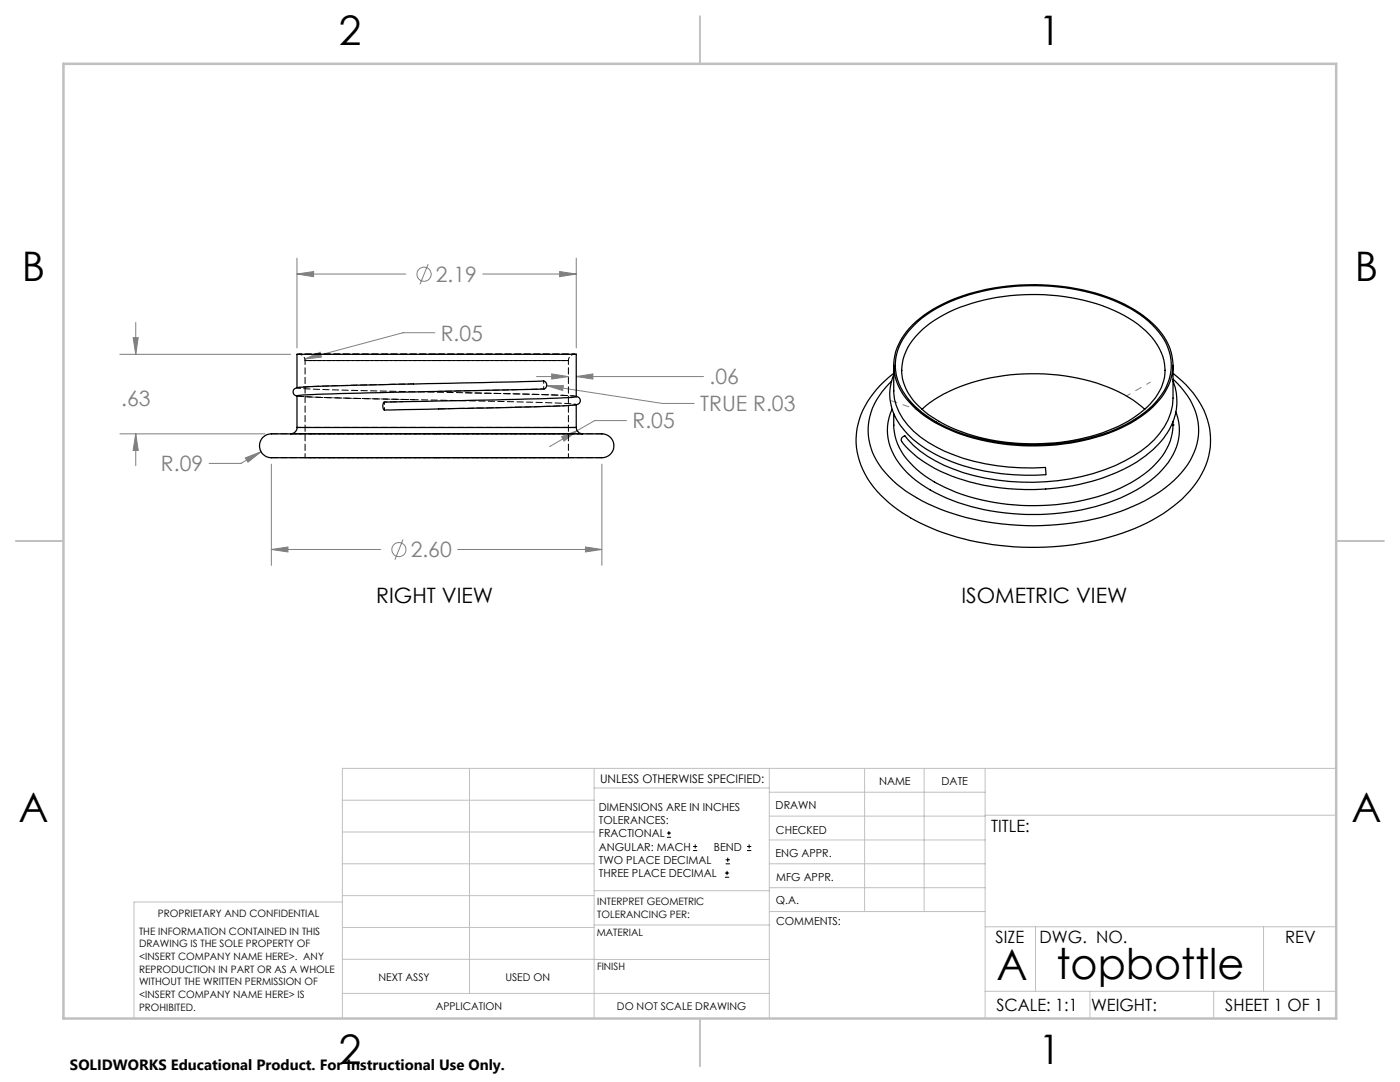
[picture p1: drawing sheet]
<svg xmlns="http://www.w3.org/2000/svg" width="279mm" height="216mm" viewBox="0 0 279 216" stroke-linecap="round" stroke-linejoin="round" font-family="sans-serif">
<g fill="none" stroke="#808080" stroke-width=".2">
<path d="M59.3 54.7l3.3-.5v1zM59.3 51.5v17.9M59.3 54.7h21.7M85.4 52.7l-1.6 4M96.3 54.7h18.7M111.7 54.2l3.3 .5-3.3 .5zM115 51.5v17.9M23.9 70.7h34.1M26.6 67.4h1l-.5 3.3zM27.1 64.3v6.4M60.8 71.6l3.1-1.3 .2 1zM86.8 66.4h-6.4l-19.6 5.2"/>
<path d="M107.1 75.1h6.3M109.1 76.9h3.3l-.1 1zM109.1 76.9l23.1 3.6h6.3M110.1 74.6l3.3 .5-3.3 .5zM115 75.1l3.3-.5v1zM115 75.1h25.4M23.9 86.6h29M27.1 86.6l.5 3.3h-1zM27.1 86.6v6.3M49 91.4l3.1-1.3-2.6 2.1zM52.1 90.1l-4 2.4h-6.4M54.2 92.6v20.2"/>
<path d="M112.1 87.1l3.1-1.2-2.6 2.1zM120.1 92.6v20.2M125 83.9h-6.3l-9 5.2M54.2 109.6l3.3-.5v1zM54.2 109.6h21.8M80.4 107.6l-1.6 4.1M91.3 109.6h28.8M116.8 109.1l3.3 .5-3.3 .5z"/>
<circle cx="84.6" cy="54.7" r="1.41"/>
<circle cx="79.6" cy="109.7" r="1.42"/>
</g>
<g fill="none" stroke="#000" stroke-width=".2">
<path d="M133.1 167.1h.8M133.1 166.2h.8M133.5 165.8v.9M138.3 169.7h.8M138.3 168.9h.8M138.7 168.5v.8M144.7 175h.8M144.7 174.2h.8M144.8 172.4h.9M144.8 171.6h.9M145.1 173.8v.8M145.2 171.1v.9"/>
<path d="M149.1 169.7h.8M149.1 168.9h.8M149.5 168.5v.8"/>
</g>
<g fill="none" stroke="#c0c0c0" stroke-width=".2">
<path d="M68.3 159.7h50.3M93.7 153.3v44.9M118.6 153.3v49.9M118.6 157.2h34.9M153.5 153.3v49.9M153.5 158.1h43.1M172.5 153.3v28.6M184.4 153.3v28.6M196.6 153.3v49.9M266.7 153.3h-198.4v49.9M68.3 178.7h50.3M68.3 172.4h50.3"/>
<path d="M68.3 166h50.3M68.3 180h-41.6v23.2M118.6 177.7h35M153.5 167.6h43.1M153.5 162.8h43.1M153.5 172.4h43.1M153.5 177.1h43.1M196.6 162.7h70.1M68.3 198.2h85.2M68.3 191.4l85.2 .1M68.3 185.1h50.3M118.6 184.6h35"/>
<path d="M153.6 181.9h43M196.6 197.8h70.1M196.6 184.9h70.1M206.7 184.9v12.9M217.5 197.8v5.4M242.2 197.8v5.4M252.2 184.9v12.9"/>
</g>
<path d="M139.7 3.2v9.5M3.1 107.9h9.6M266.7 107.9h9.5M139.7 203.2v9.6" fill="none" stroke="#c0c0c0" stroke-width=".25"/>
<path d="M12.7 12.7h254v190.5h-254z" fill="none" stroke="#c0c0c0" stroke-width=".5"/>
<path d="M183.7 82l-5.8-2" fill="none" stroke="#808080" stroke-width=".2" stroke-dasharray="15.2 1.3 1.3 1.3" stroke-dashoffset="14.1"/>
<path d="M224.8 79l4.8-2.7" fill="none" stroke="#808080" stroke-width=".2" stroke-dasharray="15.2 1.3 1.3 1.3" stroke-dashoffset="14.4"/>
<path d="M49 91.4l.5 .8 2.6-2.1zM54.2 109.6l3.3-.5v1zM116.8 109.1l3.3 .5-3.3 .5zM111.7 54.2l3.3 .5-3.3 .5zM59.3 54.7l3.3-.5v1zM26.6 67.4h1l-.5 3.3zM27.1 86.6l.5 3.3h-1zM112.1 87.1l.5 .9 2.6-2.1zM60.8 71.6l3.3-.3-.2-1zM110.1 74.6l3.3 .5-3.3 .5zM115 75.1l3.3-.5v1zM109.1 76.9l3.2 1 .1-1z" fill="#808080"/>
<g fill="none" stroke="#000" stroke-width=".25">
<path d="M59.3 77.4v-6.7h55.7l-.1 8.5a805.6 805.6 0 0 1-34.6 1M59.3 79v6.3M82.5 76.6l-18.8 .5a15.6 15.6 0 0 0-4.9 .5 .82 .82 0 0 0-.2 .9 .82 .82 0 0 0 .7 .5M82.5 76.6l26-.6a.83 .83 0 0 1 .6 .8 .83 .83 0 0 1-.5 .8l-23.4 .5a485.3 485.3 0 0 0-25.9 .9M115 79.1a.83 .83 0 0 1 .8 .9 .83 .83 0 0 1-.9 .8l-13.3 .5-24.9 .5a1.21 1.21 0 0 1 0-1.5l3.6-.1M178.4 74.8a10.6 10.6 0 0 0 2.5 11.5 27.9 27.9 0 0 0 13.8 7.3l.2 .1a45.2 45.2 0 0 0 13.8 1l-.1-1.4a41.5 41.5 0 0 1-21.8-4.2 14.8 14.8 0 0 1-8.3-9.5l-.1-1.6M178.4 74.5a17.4 17.4 0 0 0-7.5 12.9 16.5 16.5 0 0 0 6.5 12.9 41.7 41.7 0 0 0 22.1 8.5 54.1 54.1 0 0 0 29.4-4.4 25.2 25.2 0 0 0 10.9-9.8 14.3 14.3 0 0 0-2.3-17l-1.6-1.5-1.8-1.6M178.4 72.9v5.1M180 73.9a10.7 10.7 0 0 0 4.5 8.2 33.9 33.9 0 0 0 19.7 6.4 39.7 39.7 0 0 0 20.9-4.4 14.6 14.6 0 0 0 6.9-7.5l.4-1.4 .1-1.3M180 73.9a11.4 11.4 0 0 1 4.8-8.7 34 34 0 0 1 19.6-6.4 37.6 37.6 0 0 1 21.8 5.3 13.2 13.2 0 0 1 6.2 8.5l.1 1.3M180 73.9h.1M182.1 64.9a30.2 30.2 0 0 1 16-7.4 44.6 44.6 0 0 1 26.3 3.2 18.4 18.4 0 0 1 8.8 8.1 10.3 10.3 0 0 1-2.5 11.7 28.2 28.2 0 0 1-14.4 7.4 45.1 45.1 0 0 1-27.7-2.6 18.2 18.2 0 0 1-9.5-8.7 10.3 10.3 0 0 1 2.3-11z"/>
<path d="M182.5 64.8a29.1 29.1 0 0 1 14.8-6.9 43 43 0 0 1 28.4 3.7 15.8 15.8 0 0 1 7.6 8.5 10.2 10.2 0 0 1-2.7 10.2 27.5 27.5 0 0 1-14.2 7.4 44 44 0 0 1-28.7-3 16.8 16.8 0 0 1-8.6-9 10.5 10.5 0 0 1 3.4-10.9zM232.5 73.9h.1M234.1 72.9v6.5a13.5 13.5 0 0 1-6.4 10.6 38.5 38.5 0 0 1-21.5 6.2 39 39 0 0 1-21-5.1 16.4 16.4 0 0 1-4.6-4.1 .78 .78 0 0 0-.6 1.2 24.1 24.1 0 0 0 12.3 7.6 45.7 45.7 0 0 0 32-2.2 20.5 20.5 0 0 0 9.1-7.9 11.1 11.1 0 0 0 .7-9.7M234.1 75.7a13.5 13.5 0 0 1 5 11.9 15.6 15.6 0 0 1-6.5 9.7 41.3 41.3 0 0 1-21.8 7.4 49 49 0 0 1-27.9-5.4 19.1 19.1 0 0 1-9.1-9.9 12.2 12.2 0 0 1 2.9-12l1.2-1.3M52.3 87.4a3.8 3.8 0 0 1 3.1-.8h63.9a2.52 2.52 0 0 1 2.6 .8 2.52 2.52 0 0 1 .3 2.7 2.87 2.87 0 0 1-2.9 1.2h-64.3a2.51 2.51 0 0 1-2.7-.9 2.51 2.51 0 0 1 0-3zM59.3 85.3a1.26 1.26 0 0 1-1.3 1.3M59.3 85.3h55.7M115 85.3a1.33 1.33 0 0 0 1.3 1.3M115 80.8v4.5M178 81.7a10.7 10.7 0 0 0 2.5 12.1 28.9 28.9 0 0 0 14.6 7.6 47.1 47.1 0 0 0 29.6-2.6 19.3 19.3 0 0 0 9.8-8.9 9.8 9.8 0 0 0 .2-7.7M178.4 82.5a12.2 12.2 0 0 0 4.6 11.2 32.9 32.9 0 0 0 16.8 6.8 42.8 42.8 0 0 0 25.9-4.2 16.8 16.8 0 0 0 7.9-8.4l.4-1.6 .1-1.5M184 81.7a30 30 0 0 1 16.3-6.7 40.8 40.8 0 0 1 24 3.7l1.9 1.2 2.3 1.8"/>
<path d="M234.1 84.8h.1M234.1 84.1v.7"/>
</g>
<path d="M59.3 79h.1M108.5 77.6h.1M115 79.1a315.3 315.3 0 0 0-22.2-.7M54.2 91.3h66M76.7 80.2h.1M120.2 86.6h-66" fill="none" stroke="#000" stroke-width=".2" stroke-dasharray="1.3 .6"/>
<path d="M59.6 70.7a1.27 1.27 0 0 1 1.3 1.2M108.5 77.6l-21 .5M113.4 71.9a1.27 1.27 0 0 1 1.3-1.2" fill="none" stroke="#000" stroke-width=".2" stroke-dasharray="1.3 .6" stroke-dashoffset=".6"/>
<path d="M59.3 79a520.7 520.7 0 0 0 30.9 .9 411 411 0 0 1 24.8 .8 429.4 429.4 0 0 1-27.5 .9" fill="none" stroke="#000" stroke-width=".2" stroke-dasharray="1.3 .6" stroke-dashoffset="-.1"/>
<path d="M82.6 76.6a360.4 360.4 0 0 0-23.3 .8 248.8 248.8 0 0 0 21.1 .7l9.8 .2a408.7 408.7 0 0 1 24.8 .8" fill="none" stroke="#000" stroke-width=".2" stroke-dasharray="1.3 .6" stroke-dashoffset=".2"/>
<path d="M80.3 80.1l-3.6 .1" fill="none" stroke="#000" stroke-width=".2" stroke-dasharray="1.3 .6" stroke-dashoffset=".7"/>
<path d="M60.9 71.9v19.4M87.2 71.9h26.2h-52.5h26.3M87.2 86.6h-29.2h58.3h-29.1M87.2 91.3h-26.3h52.5h-26.2M113.4 91.3v-19.4" fill="none" stroke="#000" stroke-width=".2" stroke-dasharray="1.3 .6" stroke-dashoffset=".5"/>
<path d="M59.4 79a365.5 365.5 0 0 0 23.3 .8M115 70.7h-55.7M115 85.3h-55.7" fill="none" stroke="#000" stroke-width=".2" stroke-dasharray="1.3 .6" stroke-dashoffset=".4"/>
<path d="M108.5 76v1.6M76.7 81.8v-1.6" fill="none" stroke="#000" stroke-width=".2" stroke-dasharray="1.3 .6" stroke-dashoffset=".8"/>
<path d="M87.2 70.7h-27.6h55.1h-27.5" fill="none" stroke="#000" stroke-width=".2" stroke-dasharray="1.3 .6" stroke-dashoffset="-.2"/>
<g font-size="8.5">
<text x="198.9" y="195.5">A</text>
<text x="210.9" y="195.4">topbottle</text>
</g>
<g font-size="8.1">
<text x="67.6" y="8.9">2</text>
<text x="207.3" y="8.9">1</text>
<text x="4.4" y="56.2">B</text>
<text x="270.4" y="56.2">B</text>
<text x="3.7" y="164.1">A</text>
<text x="269.7" y="164.1">A</text>
<text x="67.6" y="212.4">2</text>
<text x="207.3" y="212.4">1</text>
</g>
<g font-size="4.2" fill="#808080">
<text x="87" y="56.3">2.19</text>
<text x="88" y="68">R.05</text>
<text x="141.6" y="76.7">.06</text>
<text x="24.2" y="81">.63</text>
<text x="139.7" y="82.1">TRUE R.03</text>
<text x="126.2" y="85.5">R.05</text>
<text x="32.1" y="94">R.09</text>
<text x="82" y="111.2">2.60</text>
</g>
<g font-size="4.2">
<text x="75.1" y="120.4">RIGHT VIEW</text>
<text x="191.9" y="120.4">ISOMETRIC VIEW</text>
</g>
<g font-size="3.4">
<text x="197.8" y="166">TITLE:</text>
<text x="198.7" y="188.1">SIZE</text>
<text x="207.5" y="188.1">DWG. NO.</text>
<text x="256.5" y="188.2">REV</text>
<text x="198.8" y="201.7">SCALE: 1:1</text>
<text x="217.7" y="201.8">WEIGHT:</text>
<text x="244.5" y="201.7">SHEET 1 OF 1</text>
</g>
<text font-size="3" x="14" y="213.5">SOLIDWORKS Educational Product. For Instructional Use Only.</text>
<text font-size="2.4" x="119.8" y="156.2">UNLESS OTHERWISE SPECIFIED:</text>
<g font-size="2.2">
<text x="119.5" y="161.8">DIMENSIONS ARE IN INCHES</text>
<text x="154.8" y="161.4">DRAWN</text>
<text x="175.4" y="156.6">NAME</text>
<text x="187.9" y="156.7">DATE</text>
<text x="119.5" y="164.4">TOLERANCES:</text>
<text x="119.5" y="167.1">FRACTIONAL</text>
<text x="154.9" y="166.3">CHECKED</text>
<text x="119.5" y="169.7">ANGULAR: MACH</text>
<text x="119.5" y="172.4">TWO PLACE DECIMAL</text>
<text x="142.5" y="169.7">BEND</text>
<text x="154.8" y="171">ENG APPR.</text>
<text x="119.5" y="175">THREE PLACE DECIMAL</text>
<text x="154.9" y="175.7">MFG APPR.</text>
<text x="154.9" y="180.4">Q.A.</text>
<text x="154.9" y="184.6">COMMENTS:</text>
</g>
<g font-size="2.1">
<text x="75.5" y="195.7">NEXT ASSY</text>
<text x="100.9" y="195.7">USED ON</text>
<text x="86.9" y="201.5">APPLICATION</text>
<text x="123.1" y="201.6">DO NOT SCALE DRAWING</text>
</g>
<g font-size="2">
<text x="31.5" y="182.9">PROPRIETARY AND CONFIDENTIAL</text>
<text x="119.2" y="180.6">INTERPRET GEOMETRIC</text>
<text x="119.2" y="183.1">TOLERANCING PER:</text>
<text x="27.8" y="186.5">THE INFORMATION CONTAINED IN THIS</text>
<text x="27.8" y="189">DRAWING IS THE SOLE PROPERTY OF</text>
<text x="27.8" y="191.6">&lt;INSERT COMPANY NAME HERE&gt;. ANY</text>
<text x="119.1" y="186.7">MATERIAL</text>
<text x="27.8" y="194.1">REPRODUCTION IN PART OR AS A WHOLE</text>
<text x="27.8" y="196.6">WITHOUT THE WRITTEN PERMISSION OF</text>
<text x="119.1" y="193.5">FINISH</text>
<text x="27.8" y="199.1">&lt;INSERT COMPANY NAME HERE&gt; IS</text>
<text x="27.8" y="201.7">PROHIBITED.</text>
</g>
</svg>
